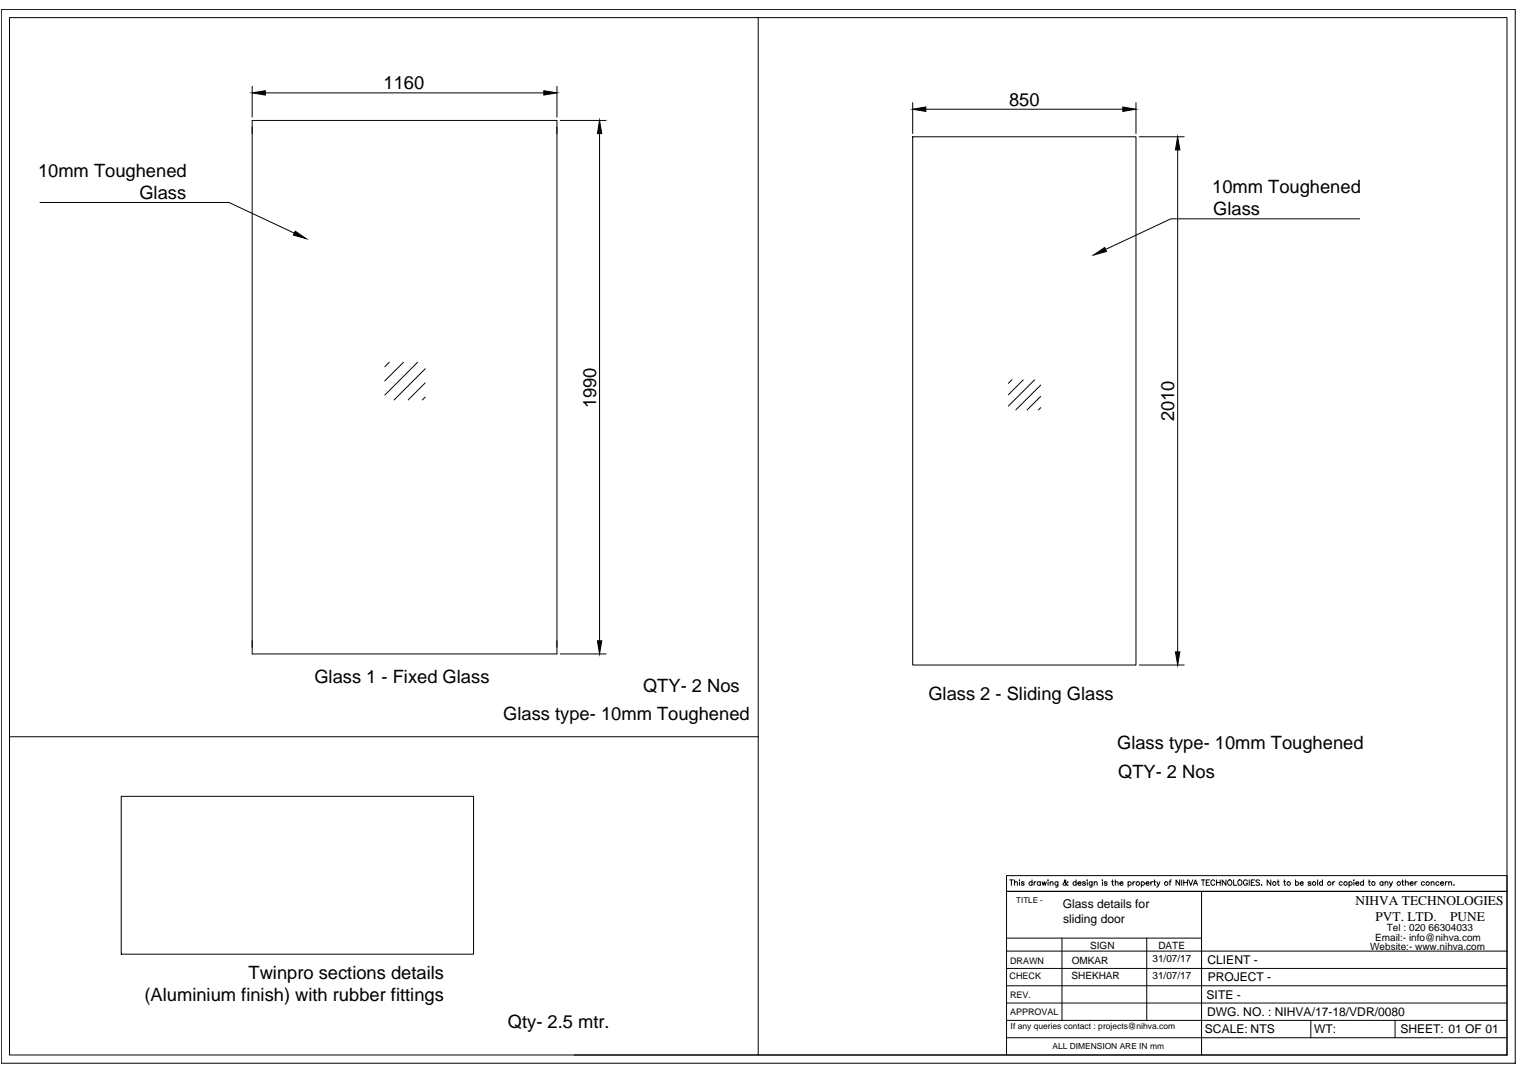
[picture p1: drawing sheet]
<svg xmlns="http://www.w3.org/2000/svg" width="841mm" height="594mm" viewBox="0 0 841 594" stroke-linecap="round" stroke-linejoin="round" font-family="sans-serif">
<!-- layer: 0 -->
<g fill="none" stroke="#000" stroke-width=".55">
<path d="M1 5h839v584h-839zM5 10h830v575h-830zM420 10v575M140 48v17M147 51h154M309 48v17M506 57v17M630 57v17M140 67h169v295h-169zM311 67h25M332 74v281M506 76h124v293h-124z"/>
<path d="M513 61h109M632 76h25M653 83v278M22 112h105l36 17M754 121h-105l-36 17M216 201l-3 2M224 201l-11 10M232 201l-19 18M236 204l-18 18M236 212l-10 10M561 211l-2 1M567 211l-8 8"/>
<path d="M574 211l-15 14M577 213l-14 14M577 220l-8 7M236 220l-2 2M577 226l-1 1M311 362h25M632 369h25M5 408h415M67 441h196v88h-196zM560 488h2M561 488v3M562 489h2v2"/>
<path d="M562 488v3M565 488h.1M565 489v2M568 489h-1h-1l2 1v1l-2-1M572 489a.9 .9 0 0 0-1 0 .9 .9 0 0 0 0 1 .9 .9 0 0 0 1 0M572 488v3M573 489v2M574 489h-1M577 489a1 1 0 0 0-2 0 1 1 0 0 0 0 1 1 1 0 0 0 2 0M577 489v2M578 489v2l1-2v2l1-2M581 488h.1"/>
<path d="M581 489v2M582 489h2v2M582 489v2M587 489l-1 2-1 1M587 489a1 1 0 0 0-2 0 .9 .9 0 0 0 0 1 1 1 0 0 0 2 0M592 489a1.8 1.8 0 0 1-3 1v-1l2-1h-1v1l1 2 1-1M597 489a1 1 0 0 0-2 0 1 1 0 0 0 0 1 1 1 0 0 0 2 0M597 488v3M598 489h1a1 1 0 0 0-1 0 1 1 0 0 0 0 2 1 1 0 0 0 1-1M602 489h-2l2 1-1 1-1-1M603 488h.1M603 489v2"/>
<path d="M605 489v2l-1 1M605 489a.9 .9 0 0 0-1 0 .9 .9 0 0 0 0 1 .9 .9 0 0 0 1 0M607 489h1v2M607 489v2M611 488h.1M611 489v2M614 489h-2l2 1-1 1-1-1M616 489h1M617 488v2v1M618 489h2v2M618 488v3M621 489h2a1 1 0 0 0-2 0 1 1 0 0 0 0 1 1 1 0 0 0 1 1l1-1"/>
<path d="M625 489a1 1 0 0 1 2 0 1 1 0 0 1 0 1 1 1 0 0 1-2 0M625 489v3M628 489v2M629 489h-1M633 489a.9 .9 0 0 1 1 0 .9 .9 0 0 1 0 1 .9 .9 0 0 1-1 0M633 489v3M635 489h2a1 1 0 0 0-1 0 1 1 0 0 0-1 1 1.1 1.1 0 0 0 2 1v-1M638 489v2M639 489h-1M640 489h1M640 488v2l1 1M641 489l1 2 1-2"/>
<path d="M642 491l-1 1M648 489h1M649 488v3M654 488v3l-2-3v3M655 488v3M656 488v3M656 489h2M658 488v3M659 488l1 3 1-3M662 491l1-3 1 3M662 490h1M666 488h2"/>
<path d="M666 494v91M667 488v3M669 489h1M671 488h-2v3h2M673 488a1.1 1.1 0 0 0-1 0 1.1 1.1 0 0 0-1 1 1.1 1.1 0 0 0 1 2 1.1 1.1 0 0 0 1-1M674 489h2M674 488v3M676 488v3M680 488v3l-2-3v3M684 488v3h2M692 488a1.1 1.1 0 0 0-2 0 1.1 1.1 0 0 0-1 1 1.1 1.1 0 0 0 1 2 1.4 1.4 0 0 0 2-2h-1M693 488v3"/>
<path d="M694 489h1M696 488h-2v3h2M698 488h-2l2 1v2l-2-1M699 490h.1M705 488v3l-2-3v3M708 489h1M709 488v2v1M712 489h1M712 488v2l1 1M718 489a1 1 0 0 1 2 0 1 1 0 0 1 0 1 1 1 0 0 1-2 0M718 488v3M721 489h2a1 1 0 0 0-2 0 1 1 0 0 0 0 2 1.1 1.1 0 0 0 2-1"/>
<path d="M727 489h-2l2 1-1 1-1-1M730 488v3M733 489a.9 .9 0 0 0-1 0 .9 .9 0 0 0 0 1 .9 .9 0 0 0 1 0M733 488v3M739 489v2M740 489h-1M744 489a1 1 0 0 0-1 0 1 1 0 0 0 0 1 1 1 0 0 0 1 0M748 489a1 1 0 0 1 1 0 1 1 0 0 1 0 1 1 1 0 0 1-1 0M748 489v3M750 488h.1M751 489v2M752 489h1a1 1 0 0 0-1 0 1 1 0 0 0 0 2 1 1 0 0 0 1-1"/>
<path d="M756 489a1 1 0 0 0-1 0 1 1 0 0 0 0 1 1 1 0 0 0 1 0M756 488v3M759 489h1M759 488v2l1 1M767 489a1 1 0 0 0-2 0 1 1 0 0 0 0 1 1 1 0 0 0 2 0M767 489v2M768 489h1v2M768 489v2M770 489l1 2 1-2M771 491l-1 1M777 489h1M778 488v2v1"/>
<path d="M779 489h2v2M779 488v3M782 489h1a1 1 0 0 0-1 0 1 1 0 0 0 0 1 1 1 0 0 0 0 1l1-1M784 489v2M786 489h-2M790 489a1 1 0 0 0-2 0 1 1 0 0 0 0 1 1 1 0 0 0 2 0M793 489h2v2M793 489v2M798 489a1 1 0 0 0-2 0 1 1 0 0 0 0 1 1 1 0 0 0 2 0M799 489h1a1 1 0 0 0-1 0 1 1 0 0 0 0 2 1 1 0 0 0 1-1M801 489v2M802 489h-1"/>
<path d="M803 489h2v2M803 489v2M806 490h.1M558 520h108M589 520v45M636 520v45M558 537h277M558 527h277M558 556h277M558 546h277M558 565h277M558 575h277"/>
<path d="M727 565v10M773 565v10M318 585h517M558 585v-91h277h-277v-9h277v100"/>
<circle cx="631" cy="490" r="1"/>
<circle cx="647" cy="490" r="1"/>
<circle cx="682" cy="489" r="1.4"/>
<circle cx="687" cy="489" r="1.4"/>
<circle cx="706" cy="490" r="1"/>
<circle cx="714" cy="490" r="1"/>
<circle cx="729" cy="490" r="1"/>
<circle cx="737" cy="490" r="1"/>
<circle cx="746" cy="490" r="1"/>
<circle cx="761" cy="490" r="1"/>
<circle cx="775" cy="490" r="1"/>
<circle cx="791" cy="490" r="1"/>
</g>
<path d="M140 51l7-1v3zM301 50l8 1-8 2zM506 61l7-2v3zM622 59l8 2-8 1zM332 67l2 7h-3zM653 76l1 7h-2zM164 128l6 4-7-2zM606 141l6-4 1 2zM331 355h3l-2 7zM652 361h2l-1 8z" fill="#000" stroke="#000" stroke-width=".55"/>
<g font-size="10.2">
<text x="213" y="50">1160</text>
<text x="559" y="59">850</text>
<text x="21" y="98">10mm Toughened</text>
<text x="672" y="107">10mm Toughened</text>
<text x="77" y="110">Glass</text>
<text x="673" y="119">Glass</text>
<text x="330" y="226" transform="rotate(-90 330 226)">1990</text>
<text x="651" y="233" transform="rotate(-90 651 233)">2010</text>
<text x="174" y="379">Glass 1 - Fixed Glass</text>
<text x="357" y="383">QTY- 2 Nos</text>
<text x="515" y="388">Glass 2 - Sliding Glass</text>
<text x="279" y="399">Glass type- 10mm Toughened</text>
<text x="619" y="415">Glass type- 10mm Toughened</text>
<text x="620" y="431">QTY- 2 Nos</text>
<text x="138" y="543">Twinpro sections details</text>
<text x="80" y="555">(Aluminium finish) with rubber fittings</text>
<text x="282" y="570">Qty- 2.5 mtr.</text>
</g>
<g font-size="7.4">
<text x="751" y="502">NIHVA TECHNOLOGIES</text>
<text x="763" y="510">PVT. LTD.</text>
<text x="804" y="510">PUNE</text>
</g>
<g font-size="6.7">
<text x="589" y="503">Glass details for</text>
<text x="589" y="511">sliding door</text>
<text x="669" y="534">CLIENT -</text>
<text x="670" y="544">PROJECT -</text>
<text x="669" y="553">SITE -</text>
<text x="669" y="563">DWG. NO. : NIHVA/17-18/VDR/0080</text>
<text x="668" y="573">SCALE: NTS</text>
<text x="729" y="573">WT:</text>
<text x="776" y="573">SHEET: 01 OF 01</text>
</g>
<g font-size="5.5">
<text x="769" y="516">Tel : 020 66304033</text>
<text x="762" y="521">Email:- info@nihva.com</text>
<text x="604" y="526">SIGN</text>
<text x="642" y="526">DATE</text>
<text x="760" y="526">Website:- www.nihva.com</text>
<text x="639" y="533">31/07/17</text>
<text x="594" y="534">OMKAR</text>
<text x="594" y="542">SHEKHAR</text>
<text x="639" y="543">31/07/17</text>
</g>
<g font-size="5">
<text x="560" y="534">DRAWN</text>
<text x="560" y="542">CHECK</text>
<text x="560" y="553">REV.</text>
<text x="560" y="563">APPROVAL</text>
</g>
<g font-size="4.7">
<text x="560" y="570">If any queries contact : projects@nihva.com</text>
<text x="584" y="581">ALL DIMENSION ARE IN mm</text>
</g>
<text font-size="4.4" x="563" y="501">TITLE -</text>
</svg>
